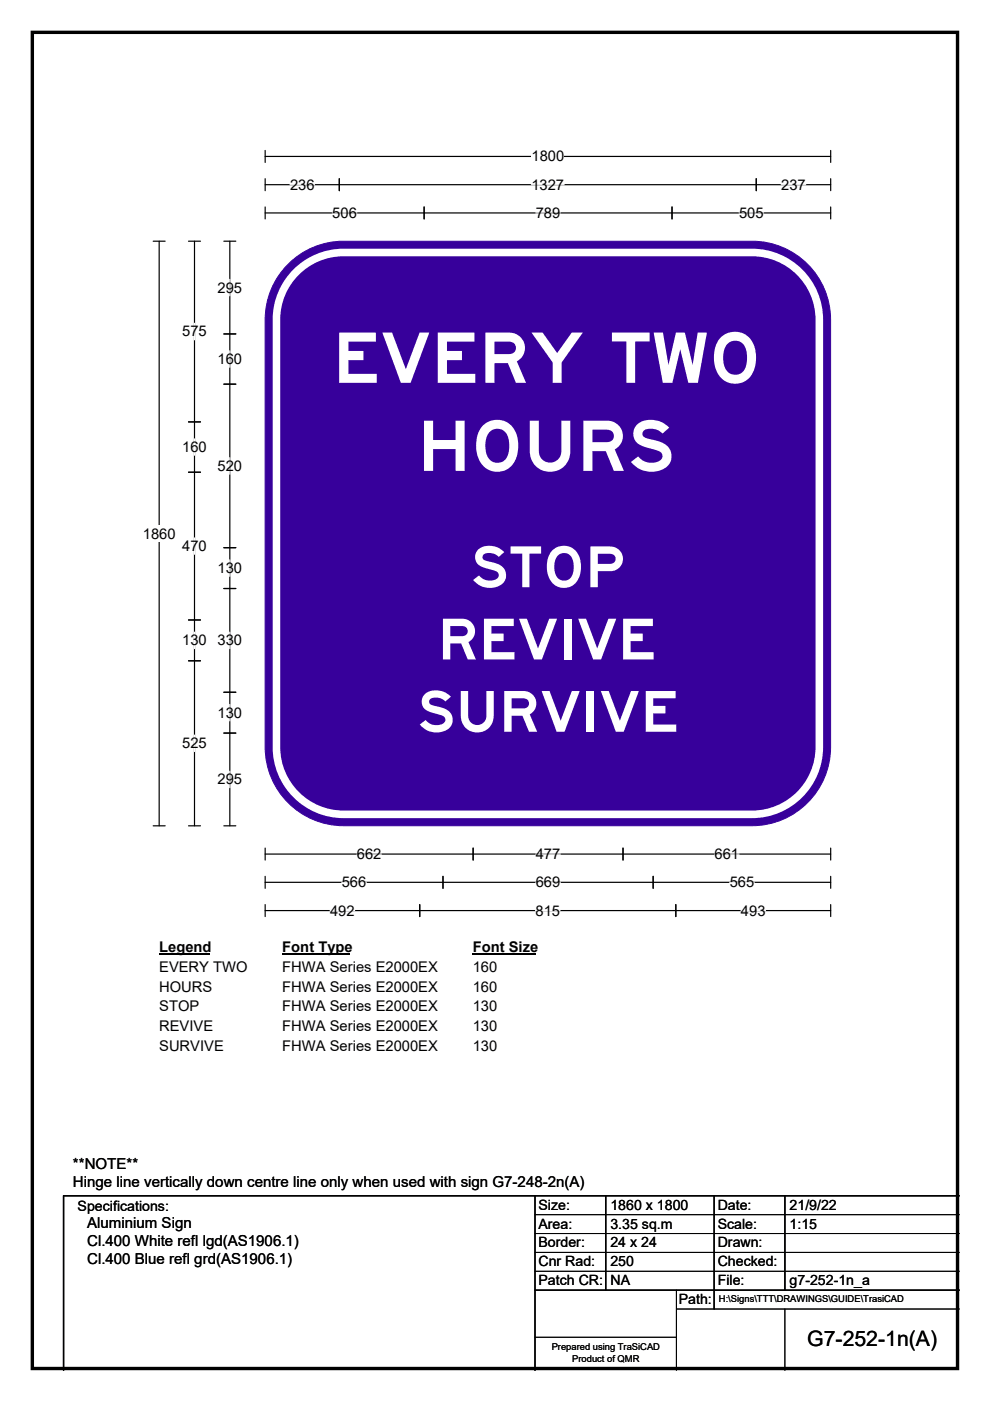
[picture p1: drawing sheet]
<svg xmlns="http://www.w3.org/2000/svg" width="210mm" height="297mm" viewBox="0 0 210 297" stroke-linecap="round" stroke-linejoin="round" font-family="sans-serif">
<path d="M6.9 6.9h196.2v283.3h-196.2z" fill="none" stroke="#000" stroke-width=".72"/>
<path d="M56.2 33.2h120M56.2 31.9v2.5M176.2 31.9v2.5" fill="none" stroke="#000" stroke-width=".25"/>
<path d="M112.7 31.4h7v3.5h-7z" fill="#fff"/>
<g fill="none" stroke="#000" stroke-width=".25">
<path d="M56.2 39.2h120M56.2 37.9v2.5M72 37.9v2.5M160.4 37.9v2.5M176.2 37.9v2.5M32.5 51.1h2.5M33.8 51.1v124M56.2 43.9v2.5M56.2 45.1h120M90 43.9v2.5M142.5 43.9v2.5M176.2 43.9v2.5"/>
<path d="M32.5 175.1h2.5M56.2 179.8v2.6M100.4 179.8v2.6M132.1 179.8v2.6M176.2 179.8v2.6M56.2 185.8v2.5M56.2 191.8v2.5M56.2 181.1h120M56.2 187.1h120M56.2 193.1h120M89 191.8v2.5M94 185.8v2.5"/>
<path d="M138.5 185.8v2.5M143.3 191.8v2.5M176.2 185.8v2.5M176.2 191.8v2.5"/>
</g>
<g fill="none" stroke="#fff" stroke-width=".25">
<path d="M61.5 39.2h5.2M112.7 39.2h7M165.7 39.2h5.2M70.5 45.1h5.2M113.6 45.1h5.3M156.8 45.1h5.2M70 193.1h5.2M72.5 187.1h5.2M75.7 181.1h5.2M113.6 193.1h5.2M113.6 181.1h5.3M113.6 187.1h5.3"/>
<path d="M151.6 181.1h5.2M154.8 187.1h5.2M157.2 193.1h5.2"/>
</g>
<path d="M30.3 111.4h6.9v3.5h-6.9z" fill="#fff"/>
<g fill="none" stroke="#000" stroke-width=".25">
<path d="M40 51.1h2.5M41.3 51.1v124M47.5 51.1h2.5M48.7 51.1v124M47.5 70.8h2.5M40 89.5h2.5M47.5 81.4h2.5M40 100.1h2.5M47.5 116.1h2.5M40 131.4h2.5M47.5 124.8h2.5M40 140.1h2.5"/>
<path d="M47.5 146.8h2.5M47.5 155.4h2.5M40 175.1h2.5M47.5 175.1h2.5"/>
</g>
<path d="M48.7 59.2v3.5M41.3 68.5v3.6M48.7 74.4v3.5M41.3 93v3.5M48.7 97v3.5M41.3 114v3.5M48.7 118.7v3.5M41.3 134v3.5M48.7 134v3.5M41.3 155.9v3.4M48.7 149.4v3.4M48.7 163.5v3.5" fill="none" stroke="#fff" stroke-width=".25"/>
<path d="M33.8 199.1h10.7v3.4h-10.7z" fill="#fff"/>
<path d="M33.8 202.3h10.7" fill="none" stroke="#000" stroke-width=".32"/>
<path d="M59.9 199.1h14.4v3.4h-14.4z" fill="#fff"/>
<path d="M59.9 202.3h14.4" fill="none" stroke="#000" stroke-width=".32"/>
<path d="M100.3 199.1h13.4v3.4h-13.4z" fill="#fff"/>
<path d="M100.3 202.3h13.4" fill="none" stroke="#000" stroke-width=".32"/>
<g fill="#fff">
<path d="M33.8 203.2h18.6v3.5h-18.6z"/>
<path d="M59.9 203.2h32.9v3.5h-32.9z"/>
<path d="M100.3 203.2h5.2v3.5h-5.2z"/>
<path d="M33.8 207.4h11.2v3.5h-11.2z"/>
<path d="M59.9 207.4h32.9v3.5h-32.9z"/>
<path d="M100.3 207.4h5.2v3.5h-5.2z"/>
<path d="M33.8 211.6h8.4v3.5h-8.4z"/>
<path d="M59.9 211.6h32.9v3.5h-32.9z"/>
<path d="M100.3 211.6h5.2v3.5h-5.2z"/>
<path d="M33.8 215.8h11.4v3.5h-11.4z"/>
<path d="M59.9 215.8h32.9v3.5h-32.9z"/>
<path d="M100.3 215.8h5.2v3.5h-5.2z"/>
<path d="M33.8 220h13.6v3.5h-13.6z"/>
<path d="M59.9 220h32.9v3.5h-32.9z"/>
<path d="M100.3 220h5.2v3.5h-5.2z"/>
</g>
<path d="M60.6 56.6a16.6 16.6 0 0 1 12.3-5.5h86.6a16.7 16.7 0 0 1 16.7 16.7v90.6a16.7 16.7 0 0 1-16.7 16.7h-86.6a16.7 16.7 0 0 1-16.7-16.7v-90.6a16.6 16.6 0 0 1 4.4-11.2z" fill-rule="evenodd" fill="#37009b" stroke="#37009b" stroke-width=".21"/>
<path d="M62.3 58.2a14.2 14.2 0 0 1 10.6-4.7h86.6a14.3 14.3 0 0 1 14.3 14.3v90.6a14.3 14.3 0 0 1-14.3 14.3h-86.6a14.3 14.3 0 0 1-14.3-14.3v-90.6a14.2 14.2 0 0 1 3.7-9.6z" fill="none" stroke="#fff" stroke-width="1.6"/>
<path d="M113.5 253.5v37M128.5 253.5v20M151.5 253.5v24M166.5 253.5v20M203.5 253.5h-190v37M113.5 273.5h90" fill="none" stroke="#000" stroke-width=".3"/>
<path d="M113.5 257.5h90M113.5 261.5h90M113.5 265.5h90M113.5 269.5h90M143.5 273.5v17M143.5 277.5h60M166.5 277.5v13M113.5 283.5h30" fill="none" stroke="#000" stroke-width=".21"/>
<g font-size="14.8" fill="#fff">
<text x="70.6" y="81.2">EVERY TWO</text>
<text x="88.6" y="99.8">HOURS</text>
</g>
<g font-size="12" fill="#fff">
<text x="99.8" y="124.5">STOP</text>
<text x="92.8" y="139.8">REVIVE</text>
<text x="88.4" y="155.2">SURVIVE</text>
</g>
<text font-size="4.5" x="171.2" y="285.4">G7-252-1n(A)</text>
<g font-size="3.2">
<text x="15.5" y="247.8">**NOTE**</text>
<text x="15.5" y="251.6">Hinge line vertically down centre line only when used with sign G7-248-2n(A)</text>
<text x="18.5" y="260.4">Aluminium Sign</text>
<text x="18.5" y="264.2">Cl.400 White refl lgd(AS1906.1)</text>
<text x="18.5" y="268.1">Cl.400 Blue refl grd(AS1906.1)</text>
</g>
<g font-size="3.1">
<text x="112.7" y="34.2">1800</text>
<text x="61.5" y="40.2">236</text>
<text x="112.7" y="40.2">1327</text>
<text x="165.7" y="40.2">237</text>
<text x="70.5" y="46.2">506</text>
<text x="113.6" y="46.2">789</text>
<text x="156.8" y="46.2">505</text>
<text x="46.1" y="62">295</text>
<text x="38.7" y="71.3">575</text>
<text x="46.1" y="77.2">160</text>
<text x="38.7" y="95.8">160</text>
<text x="46.1" y="99.8">520</text>
<text x="30.3" y="114.2">1860</text>
<text x="38.7" y="116.8">470</text>
<text x="46.1" y="121.5">130</text>
<text x="38.7" y="136.8">130</text>
<text x="46.1" y="136.8">330</text>
<text x="46.1" y="152.1">130</text>
<text x="38.7" y="158.6">525</text>
<text x="46.1" y="166.3">295</text>
<text x="75.7" y="182.1">662</text>
<text x="113.6" y="182.1">477</text>
<text x="151.6" y="182.1">661</text>
<text x="72.5" y="188.1">566</text>
<text x="113.6" y="188.1">669</text>
<text x="154.8" y="188.1">565</text>
<text x="70" y="194.1">492</text>
<text x="113.6" y="194.1">815</text>
<text x="157.2" y="194.1">493</text>
<text x="33.8" y="201.9">Legend</text>
<text x="59.9" y="201.9">Font Type</text>
<text x="100.3" y="201.9">Font Size</text>
<text x="33.8" y="206">EVERY TWO</text>
<text x="59.9" y="206">FHWA Series E2000EX</text>
<text x="100.3" y="206">160</text>
<text x="33.8" y="210.2">HOURS</text>
<text x="33.8" y="214.4">STOP</text>
<text x="59.9" y="210.2">FHWA Series E2000EX</text>
<text x="59.9" y="214.4">FHWA Series E2000EX</text>
<text x="100.3" y="210.2">160</text>
<text x="100.3" y="214.4">130</text>
<text x="33.8" y="218.6">REVIVE</text>
<text x="59.9" y="218.6">FHWA Series E2000EX</text>
<text x="100.3" y="218.6">130</text>
<text x="33.8" y="222.8">SURVIVE</text>
<text x="59.9" y="222.8">FHWA Series E2000EX</text>
<text x="100.3" y="222.8">130</text>
</g>
<g font-size="3">
<text x="16.5" y="256.7">Specifications:</text>
<text x="114.2" y="256.5">Size:</text>
<text x="129.5" y="256.5">1860 x 1800</text>
<text x="152.2" y="256.5">Date:</text>
<text x="167.5" y="256.5">21/9/22</text>
<text x="114.2" y="260.5">Area:</text>
<text x="129.5" y="260.5">3.35 sq.m</text>
<text x="152.2" y="260.5">Scale:</text>
<text x="167.5" y="260.5">1:15</text>
<text x="114.2" y="264.5">Border:</text>
<text x="114.2" y="268.5">Cnr Rad:</text>
<text x="129.5" y="264.5">24 x 24</text>
<text x="129.5" y="268.5">250</text>
<text x="152.2" y="264.5">Drawn:</text>
<text x="152.2" y="268.5">Checked:</text>
<text x="114.2" y="272.5">Patch CR:</text>
<text x="129.5" y="272.5">NA</text>
<text x="152.2" y="272.5">File:</text>
<text x="167.5" y="272.5">g7-252-1n_a</text>
<text x="144" y="276.5">Path:</text>
</g>
<g font-size="2">
<text x="152.5" y="276.1">H:\Signs\TTT\DRAWINGS\GUIDE\TrasiCAD</text>
<text x="117" y="286.3">Prepared using TraSiCAD</text>
<text x="121.4" y="288.7">Product of QMR</text>
</g>
</svg>
